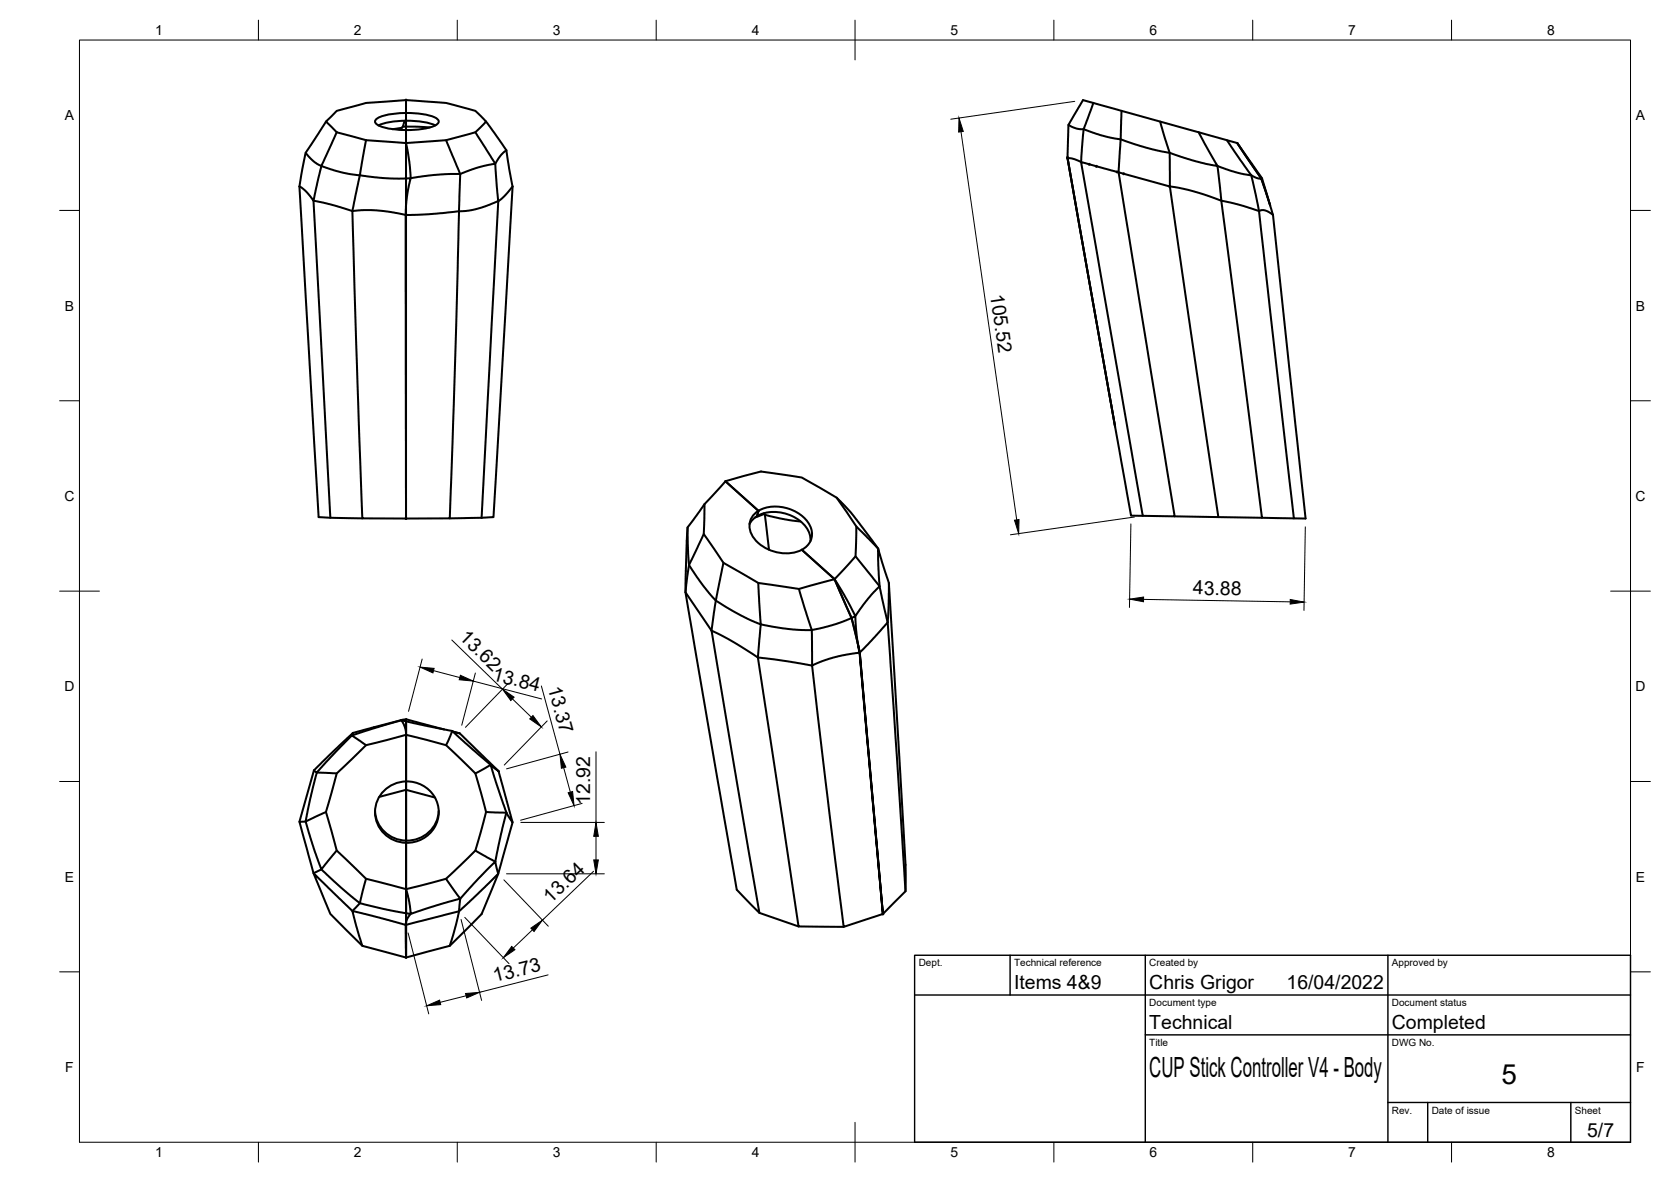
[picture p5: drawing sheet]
<svg xmlns="http://www.w3.org/2000/svg" width="420mm" height="297mm" viewBox="0 0 420 297" stroke-linecap="round" stroke-linejoin="round" font-family="sans-serif">
<!-- layer: Visible -->
<g fill="none" stroke="#000" stroke-width=".51">
<path d="M76.9 38.4l-1.6 8.5 4.8 83 3 .2M82 30.6l-5.1 7.8 1.6 1.8 1.2 1 1.1 .5 3.9-8.5M84.7 33.2l7.3 2M92 35.2l10.1 .7M92 35.2l-1.5 8.8 5.6 .7 6 .2v6.7l.5-3.7 .7-3.1-1.2 .1v-8.9M94.7 29.9a18.1 18.1 0 0 1 10.2-1.4 9.5 9.5 0 0 1 5.2 1.6l.2 .3a2.27 2.27 0 0 1-2.2 1.6 23.6 23.6 0 0 1-12.9-.5 .99 .99 0 0 1-.8-1.3zM101 32.1l-2.3 .4M101.3 31.8l-.3 .3v.6M101.7 30.3l-.4 1.5h.8v.9M102.1 25.2l-10.1 .7-7.3 2-2.7 2.7 2.7 2.6M102.1 36h.1M102.1 30.3v2.4"/>
<path d="M102.1 32.7v97.6M102.1 25.2v6.6l6 .2M102.1 25.2l5.1 .3a28.7 28.7 0 0 1 10.5 1.9l1.8 .5 2.7 2.7-2.7 2.6-7.3 2-10.1 .7M102.1 32.7v3.2M102.1 30.3a17.8 17.8 0 0 0-6.9 1.2M102.1 30.3a18.4 18.4 0 0 1 7.4 1.2M112.2 35.2l3.5 8.5-6.5 .3-5.9 .8-.4-4.1-.8-4.7M119.5 33.2l5 8 1.6-2.4 1.2-1M122.2 30.6l3.6 4.9a6.8 6.8 0 0 1 1.9 4.6l1.2 6.8-4.8 83-3 .2M268.4 39.8l12 67.4zM268.6 31.4l-.2 8.4M274.9 25.9l-2.4 6.6 4.6 1.6 4.7 .9-.5 8.3"/>
<path d="M282 27.9l-.2 7.1 6.4 2.1 5.9 1.3 .1 8.5M291.7 30.6l2.4 7.8 6.7 2.2 5.3 1.1-4.7-8.5M308.5 35.2l6.1 8.8 1.4 .7 1.1 .2 2.3 6.7M311.1 35.9l-38.8-10.7-3.3 5.6a.52 .52 0 0 0-.3 .6 .52 .52 0 0 0 .6 .4l1.5 .5 1.7 .2-.7 8.2-1.9-.8-1.5-.1 16 89.8h2.9M311.1 35.9v.1M311.1 36l6.2 8.8-.2 .1zM311.1 36l6 8.9 2.3 6.7M75.3 46.8a10.2 10.2 0 0 1 3.5 3.6l2-8.7 5.5 1.7 4.2 .6-1.9 9.1-5.7-1.8-4.1-.9 4.3 79.7 8 .2M88.6 53.1l2.9-.3 3.1 .1 3.7 .4 3.7 .7 .1-2.4v2.4l5.8-.2 7.5-.7 .3-9.4 4.6-1.7 4.2-.8 .8 9.3-3 1.2-2.8 .9-2.4 .4-1.7 .1-.7 28.9-1.6 48.3h-22zM102 54l.1 76.3zM128.9 46.8l-2.2 2.6-1.4 1.2-4.2 79.5M271.8 40.7l9.5 2.6 14.1 86.5-8.1-.2z"/>
<path d="M281.3 43.3l12.9 3.6M294.2 46.8a54.6 54.6 0 0 1 12.9 3.6l-1-8.7 5.1 1.7 3.4 .6 2 9.1-5.5-1.8-4-.9 10.2 79.7 8 .2M294.2 46.9l12.1 83-10.9-.1M316.6 53.1l.5-.3 1 .1 2 1.1 8.2 76.3h-3zM317.3 44.8l2.1 6.8M319.4 51.6l.7 2.4M191.4 118.5l10.2 1.5 8.8 5.1 2.5 3.6 2.4 3.6-.2 7.5-5.3 5.7M191.4 118.5l-9 2.4M121.1 130.1l-8 .2M172.9 132.5l-.5 16.4 12.9 74.7 5.6 5.8-12-70.9a79.2 79.2 0 0 1 11.7 6.7l.7-8.3 6.7 1.1 6.1 .3 .1 9-6.7-1.2-6.9-.9 10.2 67.6 11.3 .1M177.1 126.7l-3.4 4.7a3.1 3.1 0 0 0-.8 3.1l.2 6.2a8.4 8.4 0 0 1-.3 3.9l-.4 4.3 6.5 9.6 .9-6.6a1.41 1.41 0 0 0-.5-1.7l-2.6-3.2-3.5-5 3.8-7.8M182.4 121l-5.3 5.7-.1 7.5 4.9 7.2 8.8 5.1 10.2 1.5 8.9-2.5"/>
<path d="M182.4 121l8.3 7.4M182.4 120.9h.1M189.9 129a9.5 9.5 0 0 1 11 .1 5.7 5.7 0 0 1 2.9 6.8 6.4 6.4 0 0 1-6.1 3.2 9.8 9.8 0 0 1-8.9-5.2 4.2 4.2 0 0 1 1.1-4.9zM190.3 129.7l-1.1 .9-.7 1.1M190.3 129.7a10 10 0 0 1 13.1 3.9l.4 1.6v.8M190.7 128.4l-.4 1.3M192.1 129l.1 .1-2.3 .9M192.2 129.1l.1 .3 1.1 8.8M192.3 129.4l5.1 1.1 3.9 .5M210.4 125.1l4 4.2 6.4 8.6-5.5-5.6M215.1 139.8l6.1 7.5-3 3.2-3.1 4.3-2.8-5.2-2.5-4M220.8 137.9l1.6 5.4a12.1 12.1 0 0 1 1.1 6.5l-.3 6.6 4.5 67.6-5.7 5.7-9.9 3.2-4.6-36.9-3.3-28.7 2.5-1.1 2.8-.9 3.3-.8 3.3-.5-.4-2.3 .5 2.3 7-7.6-1-4a52.4 52.4 0 0 1-1.4-13.2z"/>
<path d="M306.3 129.9l11 .2M181.9 141.4l-1.9 9.5 6.5 3.9 4.8 2.1-.6-10.4M209.8 145.6h.1M209.8 145.6l4.3 9.7 1-.5 .6 6.9-1.6-6.4-4.1 1.6-5.9 1.4-3.2-10.3M209.8 145.5l-8.2-7.3 8.2 7.3 4.3 9.8 1.6 6.4 .5 2.3 5.8 65.7M223.5 146.5l3.7 62.2a131 131 0 0 1 .5 15.3M216.1 164l5.9 65.7zM78.9 193.6l-3.6 12.9M84.7 194.4l-5-.3-1.7 6.5-1 5.3a.53 .53 0 0 1-.2 .5 .53 .53 0 0 1-.6 .1h-.9l3.5 12.9 2-.9 4.9 4.5 4.8 4-1.9 1.9-9.8-9.5 4.3 10.3 8 8M88.7 184.2l-9.8 9.4M92 187.3l-3.5-2.5-8.2 8.6a.81 .81 0 0 1-.8 .6l-.6-.4M100.9 181l1.2-.2v.5z"/>
<path d="M101.1 180.9l-12.3 3.3-.3 .6 12.4-3.8 .9 1.6 .3 2.1M102.1 196.4v2.1M102.1 198.5l-6.7 1.8M102.1 196.4v-11.7l-10.1 2.6-7.3 7.1-2.7 9.7 2.7 9.6 7.3 7.1 10.1 2.6v-11.6M102.1 184.7l10.1 2.6 3.7 3.5 3.6 3.6 2.7 9.7-2.7 9.6-3.7 3.7-3.6 3.4-10.1 2.6M102.1 196.4v15.4M102.1 198.5l7.2 1.9M102.1 196.4a7.7 7.7 0 0 1 8.2 7.7 7.7 7.7 0 0 1-8.2 7.7M102.1 196.4a7.7 7.7 0 0 0-7.8 7.7 7.7 7.7 0 0 0 7.8 7.7M111.7 183.3l-9.6-2.5v30.5M112.2 187.3l1.5-3.6 9.7 8.5-3.9 2.2M114.3 184l1.3 .3"/>
<path d="M115.6 184.3l-2.3-.7-11.2-2.3v3.4M115.6 184.3l9.7 9.5M123.4 192.2l.6 .6a3.1 3.1 0 0 1 1.9 2.9l3 11-.8-1.1a42.1 42.1 0 0 1-3.1-8.1zM82 204.1l-5.1 2.4 2 6.6 1.9 5.4 3.9-4.8M94.3 203.8a7.9 7.9 0 0 0 7.8 7.4M102.1 211.8v28.8M110.3 203.8a7.9 7.9 0 0 1-8.2 7.4M122.2 204.1l5.1 .1-1.3 5.4-1.5 6.9-5-2.8M128.9 206.7l-1.8 6.2a88.6 88.6 0 0 1-6 16.8l-8 8M88.6 228.9l13.4 3.5 .1-.7v.7l13.3-3.4 .1-1a4.3 4.3 0 0 1 1.8-4l7.2-7.5 .8 3.1-8.2 7.9a4.1 4.1 0 0 0-2.1 3.4l-1.9 6.8-11 2.9-11-2.9zM92 220.8l-1.5 6.2 6 1.4 5.6 1.1v2.2l.5-1.1 .7-.9-1.2-.2v-6M102 232.4l.1 8.2z"/>
<path d="M102.1 223.4h.1M112.2 220.8l3.5 5.1-5.8 1.6-6.6 2.2-.4-2.9-.8-3.3M190.9 229.4l9.9 3.4"/>
</g>
<g fill="#000" stroke="#000" stroke-width=".25">
<circle cx="102.1" cy="25.2" r=".24"/>
<circle cx="102.1" cy="35.9" r=".24"/>
<circle cx="273.9" cy="41.3" r=".24"/>
<circle cx="275.7" cy="41.8" r=".24"/>
<circle cx="280.9" cy="43.2" r=".24"/>
<circle cx="282.5" cy="43.7" r=".24"/>
<circle cx="294.1" cy="46.9" r=".24"/>
<circle cx="102.1" cy="130.3" r=".24"/>
<circle cx="209.8" cy="145.6" r=".24"/>
<circle cx="222" cy="229.7" r=".24"/>
</g>
<!-- layer: Border -->
<g fill="none" stroke="#000" stroke-width=".25">
<path d="M20 10.1h390v276.9h-390zM65 5.1v5M115 5.1v5M165 5.1v5M215 5.1v10M265 5.1v5M315 5.1v5M365 5.1v5M15 52.9h5M410 52.9h5M15 100.7h5M410 100.7h5"/>
<path d="M15 148.6h10M405 148.6h10M15 196.4h5M410 196.4h5M15 244.2h5M410 244.2h5M65 287v5M115 287v5M165 287v5M215 282.1v9.9M265 287v5M315 287v5"/>
<path d="M365 287v5"/>
</g>
<!-- layer: TitleBlock -->
<path d="M230 240.1h180v46.9h-180zM230 250h180M254 240.1v9.9M288 240.1v46.9M349 240.1v46.9M288 260.1h122M349 277.1h61M359 277.1v9.9M395 277.1v9.9" fill="none" stroke="#000" stroke-width=".36"/>
<!-- layer: Dimensions -->
<g fill="none" stroke="#000" stroke-width=".25">
<path d="M241.6 33.1l14.1 97.5M270.2 25.5l-31.1 4.5M284.4 131.7l-.4 21M285.2 129.9l-31.1 4.5M328.2 132.4l-.3 21M287.5 150.6l36.9 .6M106.2 165.6l-3.5 13.2M109 168.5l6.6 1.8M113.6 160.8l12.7 12.4M119 171.2l17.2 4.4M119.5 169.1l-3.4 13.2M127.8 171.7l-10.8 11.1"/>
<path d="M128.8 175.6l4.8 4.6M136.1 172.4l4.7 17.2M137.6 181.2l-10.8 11.1M141.7 192.9l1.7 6.2M142.8 189l-15.4 4.2M149.9 188.9v17.8M127.4 219.6h24.6M131 206.7h21M146.4 201.9l-15.5 4.2M149.2 219l-12.8 12.2M149.9 210.2v5.9M102.6 234.4l5.2 20.4"/>
<path d="M115.9 231.1l5.2 20.3M116.9 230.5l11.1 11.7M126.7 221.1l11.2 11.7M133.9 233.7l-4.8 4.5M117.2 250.2l-6.5 1.7M137.8 245l-17.2 4.4"/>
</g>
<g fill="#000" stroke="#000" stroke-width=".25">
<path d="M241.1 29.7l1.1 3.3-1.2 .2zM255.1 130.7l1.1-.1-.1 3.5zM284 150.6l3.5-.6v1.2zM324.4 150.7l3.5 .6-3.5 .5zM105.6 167.6l3.6 .4-.3 1.1zM115.8 169.7l3.2 1.5-3.5-.4zM126.3 173.2l3 2-.9 .9zM134 179.8l2.1 2.9-2.9-2zM140.8 189.6l1.5 3.2-1.1 .3zM142.9 199.2l1.1-.3 .3 3.5zM149.3 216.1h1.2l-.6 3.5zM149.9 206.7l.6 3.5h-1.2z"/>
<path d="M128.7 237.8l.8 .9-2.9 2zM133.5 233.2l2.9-2-2.1 2.9zM107.3 252.8l3.2-1.5 .3 1.2zM117.1 249.7l3.5-.3-3.3 1.4z"/>
</g>
<g font-size="7">
<text x="289" y="270.6">CUP Stick Controller V4 - Body</text>
<text x="377.5" y="272.3">5</text>
</g>
<g font-size="4.9">
<text x="249" y="74.1" transform="rotate(82 249 74.1)">105.52</text>
<text x="300" y="149.4" transform="rotate(1 300 149.4)">43.88</text>
<text x="115.3" y="160.4" transform="rotate(44 115.3 160.4)">13.62</text>
<text x="123.6" y="170.8" transform="rotate(15 123.6 170.8)">13.84</text>
<text x="137.8" y="172.9" transform="rotate(75 137.8 172.9)">13.37</text>
<text x="148.4" y="202.3" transform="rotate(-90 148.4 202.3)">12.92</text>
<text x="138.5" y="227.2" transform="rotate(-44 138.5 227.2)">13.64</text>
<text x="124.5" y="246.9" transform="rotate(-14 124.5 246.9)">13.73</text>
<text x="255" y="248.5">Items 4&amp;9</text>
<text x="289" y="248.5">Chris Grigor</text>
<text x="323.5" y="248.5">16/04/2022</text>
<text x="289" y="258.6">Technical</text>
<text x="350" y="258.6">Completed</text>
<text x="399.1" y="285.7">5/7</text>
</g>
<g font-size="3.5">
<text x="39" y="8.8">1</text>
<text x="89" y="8.8">2</text>
<text x="139" y="8.8">3</text>
<text x="189" y="8.8">4</text>
<text x="239" y="8.8">5</text>
<text x="289" y="8.8">6</text>
<text x="339" y="8.8">7</text>
<text x="389" y="8.8">8</text>
<text x="16.3" y="30.2">A</text>
<text x="411.3" y="30.2">A</text>
<text x="16.3" y="78">B</text>
<text x="411.3" y="78">B</text>
<text x="16.2" y="125.9">C</text>
<text x="411.2" y="125.9">C</text>
<text x="16.2" y="173.7">D</text>
<text x="411.2" y="173.7">D</text>
<text x="16.3" y="221.6">E</text>
<text x="411.3" y="221.6">E</text>
<text x="16.4" y="269.4">F</text>
<text x="411.4" y="269.4">F</text>
<text x="39" y="290.8">1</text>
<text x="89" y="290.8">2</text>
<text x="139" y="290.8">3</text>
<text x="189" y="290.8">4</text>
<text x="239" y="290.8">5</text>
<text x="289" y="290.8">6</text>
<text x="339" y="290.8">7</text>
<text x="389" y="290.8">8</text>
</g>
<g font-size="2.5">
<text x="231" y="242.9">Dept.</text>
<text x="255" y="242.9">Technical reference</text>
<text x="289" y="242.9">Created by</text>
<text x="350" y="242.9">Approved by</text>
<text x="289" y="252.8">Document type</text>
<text x="350" y="252.8">Document status</text>
<text x="289" y="262.9">Title</text>
<text x="350" y="262.9">DWG No.</text>
<text x="350" y="279.9">Rev.</text>
<text x="360" y="279.9">Date of issue</text>
<text x="396" y="279.9">Sheet</text>
</g>
</svg>
